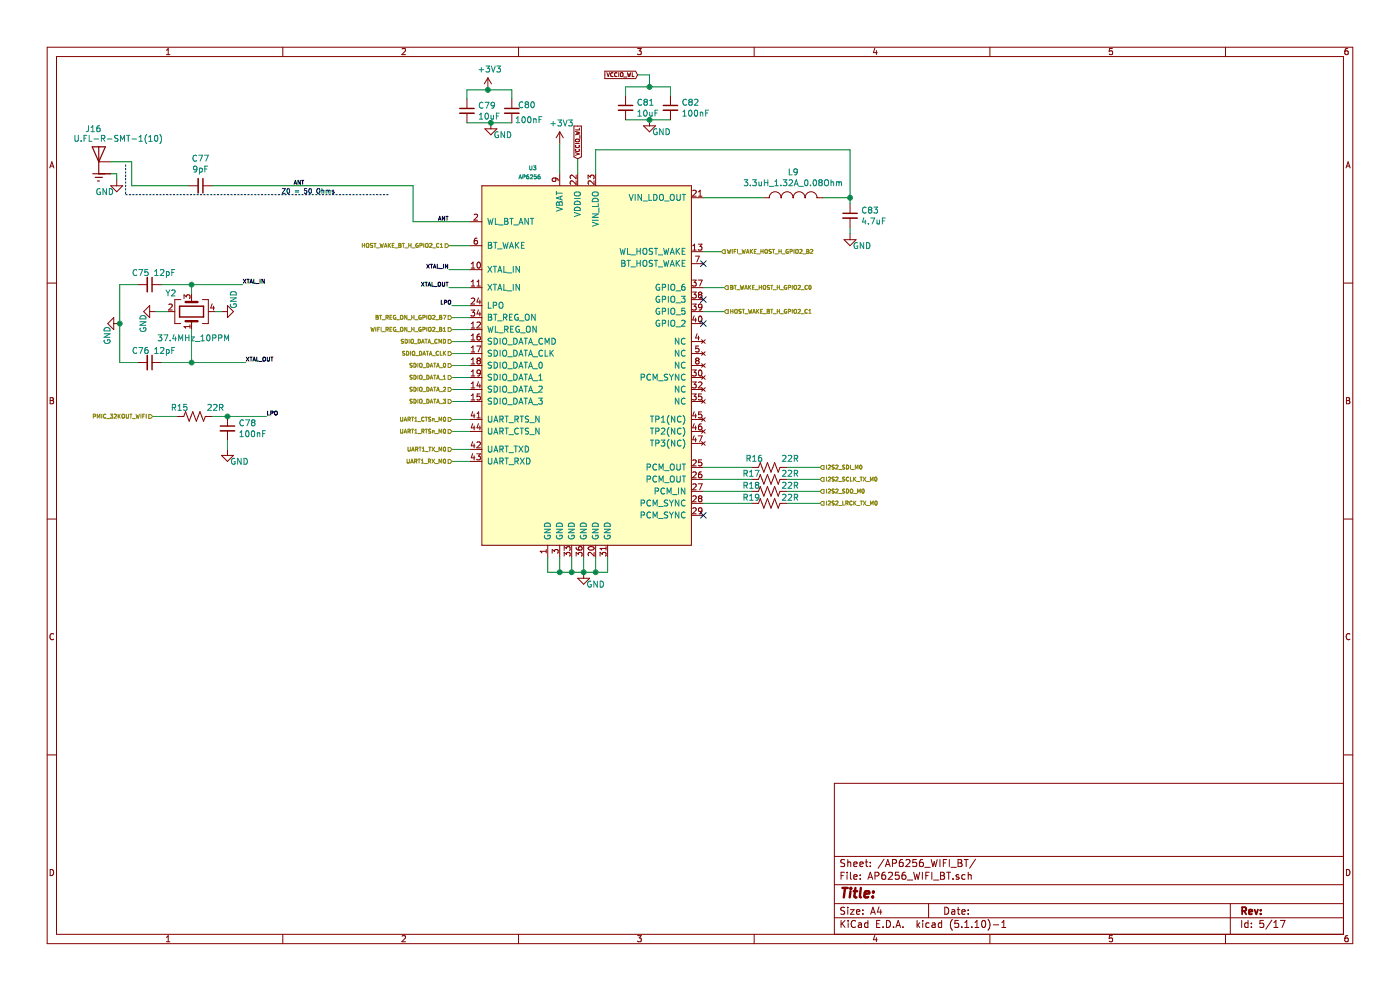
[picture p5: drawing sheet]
EESchema Schematic File Version 4
EELAYER 30 0
EELAYER END
$Descr A4 11693 8268
encoding utf-8
Sheet 5 17
Title ""
Date ""
Rev ""
Comp ""
Comment1 ""
Comment2 ""
Comment3 ""
Comment4 ""
$EndDescr
$Comp
L Device:C_Small C?
U 1 1
P 1675 1550
AR Path="/629B6A4F" Ref="C?"  Part="1" 
AR Path="/629B27D4/629B6A4F" Ref="C77"  Part="1" 
F 0 "C77" V 1446 1550 50  0000 C CNN
F 1 "9pF" V 1537 1550 50  0000 C CNN
F 2 "Capacitor_SMD:C_0402_1005Metric" H 1675 1550 50  0001 C CNN
F 3 "~" H 1675 1550 50  0001 C CNN
	1    1675 1550
	0    1    1    0   
$EndComp
Wire Wire Line
	1100 1550 1575 1550
Text Label 2450 1550 0    33   ~ 0
ANT
Text Label 3750 1850 2    33   ~ 0
ANT
Wire Wire Line
	1000 2375 1000 2700
$Comp
L OLIMEX_Power:GND #PWR?
U 1 1
P 1000 2700
AR Path="/629B6A98" Ref="#PWR?"  Part="1" 
AR Path="/629B27D4/629B6A98" Ref="#PWR0174"  Part="1" 
F 0 "#PWR0174" H 1000 2450 50  0001 C CNN
F 1 "GND" H 1100 2600 50  0000 C CNN
F 2 "" H 1000 2700 60  0000 C CNN
F 3 "" H 1000 2700 60  0000 C CNN
	1    1000 2700
	0    1    1    0   
$EndComp
Connection ~ 1000 2700
Wire Wire Line
	1000 2700 1000 3025
Wire Wire Line
	1400 2600 1300 2600
Wire Wire Line
	1850 2600 1800 2600
$Comp
L OLIMEX_Power:GND #PWR?
U 1 1
P 1850 2600
AR Path="/629B6AA6" Ref="#PWR?"  Part="1" 
AR Path="/629B27D4/629B6AA6" Ref="#PWR0175"  Part="1" 
F 0 "#PWR0175" H 1850 2350 50  0001 C CNN
F 1 "GND" H 1950 2500 50  0000 C CNN
F 2 "" H 1850 2600 60  0000 C CNN
F 3 "" H 1850 2600 60  0000 C CNN
	1    1850 2600
	0    -1   -1   0   
$EndComp
$Comp
L OLIMEX_Power:GND #PWR?
U 1 1
P 1300 2600
AR Path="/629B6AA0" Ref="#PWR?"  Part="1" 
AR Path="/629B27D4/629B6AA0" Ref="#PWR0176"  Part="1" 
F 0 "#PWR0176" H 1300 2350 50  0001 C CNN
F 1 "GND" H 1400 2500 50  0000 C CNN
F 2 "" H 1300 2600 60  0000 C CNN
F 3 "" H 1300 2600 60  0000 C CNN
	1    1300 2600
	0    1    1    0   
$EndComp
Connection ~ 1600 3025
Wire Wire Line
	2050 3025 1600 3025
Wire Wire Line
	1600 2375 2025 2375
Connection ~ 1600 2375
Wire Wire Line
	1350 2375 1600 2375
Wire Wire Line
	1600 2375 1600 2450
Wire Wire Line
	1600 3025 1600 2750
Wire Wire Line
	1350 3025 1600 3025
Wire Wire Line
	1000 3025 1150 3025
Wire Wire Line
	1150 2375 1000 2375
$Comp
L Device:C_Small C?
U 1 1
P 1250 3025
AR Path="/629B6A7D" Ref="C?"  Part="1" 
AR Path="/629B27D4/629B6A7D" Ref="C76"  Part="1" 
F 0 "C76" V 1150 2950 50  0000 C CNN
F 1 "12pF" V 1150 3150 50  0000 C CNN
F 2 "Capacitor_SMD:C_0402_1005Metric" H 1250 3025 50  0001 C CNN
F 3 "~" H 1250 3025 50  0001 C CNN
	1    1250 3025
	0    1    1    0   
$EndComp
$Comp
L Device:C_Small C?
U 1 1
P 1250 2375
AR Path="/629B6A77" Ref="C?"  Part="1" 
AR Path="/629B27D4/629B6A77" Ref="C75"  Part="1" 
F 0 "C75" V 1150 2300 50  0000 C CNN
F 1 "12pF" V 1150 2500 50  0000 C CNN
F 2 "Capacitor_SMD:C_0402_1005Metric" H 1250 2375 50  0001 C CNN
F 3 "~" H 1250 2375 50  0001 C CNN
	1    1250 2375
	0    1    1    0   
$EndComp
$Comp
L Device:Crystal_GND24 Y?
U 1 1
P 1600 2600
AR Path="/629B6A71" Ref="Y?"  Part="1" 
AR Path="/629B27D4/629B6A71" Ref="Y2"  Part="1" 
F 0 "Y2" V 1750 2725 50  0000 L CNN
F 1 "37.4MHz_10PPM" V 1375 2275 50  0000 L CNN
F 2 "Crystal:Crystal_SMD_2016-4Pin_2.0x1.6mm" H 1600 2600 50  0001 C CNN
F 3 "~" H 1600 2600 50  0001 C CNN
F 4 "XRCGB37M400F1S1AR0" V 1600 2600 50  0001 C CNN "MPN"
	1    1600 2600
	0    -1   -1   0   
$EndComp
Text HLabel 3750 2050 0    33   Input ~ 0
HOST_WAKE_BT_H_GPIO2_C1
Text Label 2025 2375 0    33   ~ 0
XTAL_IN
Text Label 2050 3025 0    33   ~ 0
XTAL_OUT
Text Label 3750 2250 2    33   ~ 0
XTAL_IN
Text Label 3750 2400 2    33   ~ 0
XTAL_OUT
$Comp
L OLIMEX_Power:GND #PWR?
U 1 1
P 4875 4775
AR Path="/629C5FD9" Ref="#PWR?"  Part="1" 
AR Path="/629B27D4/629C5FD9" Ref="#PWR0177"  Part="1" 
F 0 "#PWR0177" H 4875 4525 50  0001 C CNN
F 1 "GND" H 4975 4675 50  0000 C CNN
F 2 "" H 4875 4775 60  0000 C CNN
F 3 "" H 4875 4775 60  0000 C CNN
	1    4875 4775
	1    0    0    -1  
$EndComp
Wire Wire Line
	4575 4650 4575 4775
Wire Wire Line
	4575 4775 4675 4775
Wire Wire Line
	4675 4650 4675 4775
Connection ~ 4675 4775
Wire Wire Line
	4675 4775 4775 4775
Wire Wire Line
	4775 4650 4775 4775
Connection ~ 4775 4775
Wire Wire Line
	3750 2400 3925 2400
Wire Wire Line
	3925 2250 3750 2250
Wire Wire Line
	3925 2050 3750 2050
Wire Wire Line
	4875 4650 4875 4775
Wire Wire Line
	4875 4775 4975 4775
Wire Wire Line
	4975 4775 4975 4650
Connection ~ 4875 4775
Wire Wire Line
	4775 4775 4875 4775
$Comp
L GCL_Integrated-Circuits:AP6256 U?
U 1 1
P 4275 1400
AR Path="/629B6A43" Ref="U?"  Part="1" 
AR Path="/629B27D4/629B6A43" Ref="U3"  Part="1" 
F 0 "U3" H 4450 1400 33  0000 C CNN
F 1 "AP6256" H 4425 1325 33  0000 C CNN
F 2 "greencharge-footprints:ap6256_QFN-44_12.5x12.5_Pitch0.9mm" H 4275 1400 33  0001 C CNN
F 3 "" H 4275 1400 33  0001 C CNN
	1    4275 1400
	1    0    0    -1  
$EndComp
Wire Wire Line
	5075 4650 5075 4775
Wire Wire Line
	5075 4775 4975 4775
Connection ~ 4975 4775
Wire Wire Line
	3925 2550 3775 2550
Text Label 3775 2550 2    33   ~ 0
LPO
$Comp
L Device:C_Small C78
U 1 1
P 1900 3575
F 0 "C78" H 1992 3621 50  0000 L CNN
F 1 "100nF" H 1992 3530 50  0000 L CNN
F 2 "Capacitor_SMD:C_0402_1005Metric" H 1900 3575 50  0001 C CNN
F 3 "~" H 1900 3575 50  0001 C CNN
	1    1900 3575
	1    0    0    -1  
$EndComp
$Comp
L Device:R_US R15
U 1 1
P 1625 3475
F 0 "R15" V 1550 3350 50  0000 C CNN
F 1 "22R" V 1550 3650 50  0000 C CNN
F 2 "Resistor_SMD:R_0402_1005Metric" V 1665 3465 50  0001 C CNN
F 3 "~" H 1625 3475 50  0001 C CNN
	1    1625 3475
	0    1    1    0   
$EndComp
Text Label 2225 3475 0    33   ~ 0
LPO
Wire Wire Line
	1775 3475 1900 3475
Connection ~ 1900 3475
Wire Wire Line
	1900 3475 2225 3475
Wire Wire Line
	1275 3475 1475 3475
Text HLabel 1275 3475 0    33   Input ~ 0
PMIC_32KOUT_WIFI
Text HLabel 3775 2650 0    33   Input ~ 0
BT_REG_ON_H_GPIO2_B7
Wire Wire Line
	3925 2650 3775 2650
Text HLabel 3775 2750 0    33   Input ~ 0
WIFI_REG_ON_H_GPIO2_B1
Wire Wire Line
	3925 2750 3775 2750
Text HLabel 6025 2100 2    33   Input ~ 0
WIFI_WAKE_HOST_H_GPIO2_B2
Wire Wire Line
	6025 2100 5875 2100
Text HLabel 3775 3250 0    33   Input ~ 0
SDIO_DATA_2
Text HLabel 3775 3350 0    33   Input ~ 0
SDIO_DATA_3
Text HLabel 3775 3150 0    33   Input ~ 0
SDIO_DATA_1
Text HLabel 3775 3050 0    33   Input ~ 0
SDIO_DATA_0
Text HLabel 3775 2950 0    33   Input ~ 0
SDIO_DATA_CLK
Text HLabel 3775 2850 0    33   Input ~ 0
SDIO_DATA_CMD
Wire Wire Line
	3925 2850 3775 2850
Wire Wire Line
	3925 2950 3775 2950
Wire Wire Line
	3925 3050 3775 3050
Wire Wire Line
	3925 3150 3775 3150
Wire Wire Line
	3925 3750 3775 3750
Wire Wire Line
	3925 3850 3775 3850
Text HLabel 3775 3500 0    33   Input ~ 0
UART1_CTSn_M0
Text HLabel 3775 3850 0    33   Input ~ 0
UART1_RX_M0
Text HLabel 3775 3750 0    33   Input ~ 0
UART1_TX_M0
Text HLabel 3775 3600 0    33   Input ~ 0
UART1_RTSn_M0
Wire Wire Line
	3925 3500 3775 3500
Wire Wire Line
	3925 3600 3775 3600
Wire Wire Line
	3925 3250 3775 3250
Wire Wire Line
	3925 3350 3775 3350
$Comp
L power:+3V3 #PWR0178
U 1 1
P 4675 1200
F 0 "#PWR0178" H 4675 1050 50  0001 C CNN
F 1 "+3V3" H 4690 1373 50  0000 C CNN
F 2 "" H 4675 1200 50  0001 C CNN
F 3 "" H 4675 1200 50  0001 C CNN
	1    4675 1200
	1    0    0    -1  
$EndComp
Wire Wire Line
	4675 1200 4675 1450
$Comp
L Device:C_Small C?
U 1 1
P 3900 925
AR Path="/629E83D2" Ref="C?"  Part="1" 
AR Path="/629B27D4/629E83D2" Ref="C79"  Part="1" 
F 0 "C79" H 3992 971 50  0000 L CNN
F 1 "10uF" H 3992 880 50  0000 L CNN
F 2 "Capacitor_SMD:C_0402_1005Metric" H 3900 925 50  0001 C CNN
F 3 "~" H 3900 925 50  0001 C CNN
	1    3900 925 
	1    0    0    -1  
$EndComp
$Comp
L Device:C_Small C?
U 1 1
P 4275 925
AR Path="/629E984A" Ref="C?"  Part="1" 
AR Path="/629B27D4/629E984A" Ref="C80"  Part="1" 
F 0 "C80" H 4325 975 50  0000 L CNN
F 1 "100nF" H 4300 850 50  0000 L CNN
F 2 "Capacitor_SMD:C_0402_1005Metric" H 4275 925 50  0001 C CNN
F 3 "~" H 4275 925 50  0001 C CNN
	1    4275 925 
	1    0    0    -1  
$EndComp
$Comp
L power:+3V3 #PWR0179
U 1 1
P 4075 750
F 0 "#PWR0179" H 4075 600 50  0001 C CNN
F 1 "+3V3" H 4090 923 50  0000 C CNN
F 2 "" H 4075 750 50  0001 C CNN
F 3 "" H 4075 750 50  0001 C CNN
	1    4075 750 
	1    0    0    -1  
$EndComp
Wire Wire Line
	3900 825  3900 750 
Wire Wire Line
	3900 750  4075 750 
Wire Wire Line
	3900 1025 4100 1025
Wire Wire Line
	4275 825  4275 750 
Wire Wire Line
	4275 750  4075 750 
Connection ~ 4075 750 
$Comp
L OLIMEX_Power:GND #PWR?
U 1 1
P 4100 1025
AR Path="/629F302E" Ref="#PWR?"  Part="1" 
AR Path="/629B27D4/629F302E" Ref="#PWR0181"  Part="1" 
F 0 "#PWR0181" H 4100 775 50  0001 C CNN
F 1 "GND" H 4200 925 50  0000 C CNN
F 2 "" H 4100 1025 60  0000 C CNN
F 3 "" H 4100 1025 60  0000 C CNN
	1    4100 1025
	1    0    0    -1  
$EndComp
Connection ~ 4100 1025
Wire Wire Line
	4100 1025 4275 1025
Wire Wire Line
	5875 1650 6375 1650
$Comp
L OLIMEX_RCL:INDUCTOR_SMALL L9
U 1 1
P 6625 1650
F 0 "L9" H 6625 1865 50  0000 C CNN
F 1 "3.3uH_1.32A_0.08Ohm" H 6625 1774 50  0000 C CNN
F 2 "greencharge-footprints:SNR3015K-3R3M" H 6625 1650 60  0001 C CNN
F 3 "" H 6625 1650 60  0000 C CNN
F 4 "SNR3015K-3R3M" H 6625 1650 50  0001 C CNN "MPN"
	1    6625 1650
	1    0    0    -1  
$EndComp
$Comp
L Device:C_Small C?
U 1 1
P 7100 1800
AR Path="/629F800E" Ref="C?"  Part="1" 
AR Path="/629B27D4/629F800E" Ref="C83"  Part="1" 
F 0 "C83" H 7192 1846 50  0000 L CNN
F 1 "4.7uF" H 7192 1755 50  0000 L CNN
F 2 "Capacitor_SMD:C_0402_1005Metric" H 7100 1800 50  0001 C CNN
F 3 "~" H 7100 1800 50  0001 C CNN
	1    7100 1800
	1    0    0    -1  
$EndComp
Wire Wire Line
	6875 1650 7100 1650
Wire Wire Line
	7100 1650 7100 1700
$Comp
L OLIMEX_Power:GND #PWR?
U 1 1
P 7100 1950
AR Path="/629FA6AC" Ref="#PWR?"  Part="1" 
AR Path="/629B27D4/629FA6AC" Ref="#PWR0182"  Part="1" 
F 0 "#PWR0182" H 7100 1700 50  0001 C CNN
F 1 "GND" H 7200 1850 50  0000 C CNN
F 2 "" H 7100 1950 60  0000 C CNN
F 3 "" H 7100 1950 60  0000 C CNN
	1    7100 1950
	1    0    0    -1  
$EndComp
Wire Wire Line
	7100 1900 7100 1950
Wire Wire Line
	4975 1450 4975 1250
Wire Wire Line
	4975 1250 7100 1250
Wire Wire Line
	7100 1250 7100 1650
Connection ~ 7100 1650
Wire Wire Line
	4825 1325 4825 1450
$Comp
L Device:C_Small C?
U 1 1
P 5225 900
AR Path="/62A00743" Ref="C?"  Part="1" 
AR Path="/629B27D4/62A00743" Ref="C81"  Part="1" 
F 0 "C81" H 5317 946 50  0000 L CNN
F 1 "10uF" H 5317 855 50  0000 L CNN
F 2 "Capacitor_SMD:C_0402_1005Metric" H 5225 900 50  0001 C CNN
F 3 "~" H 5225 900 50  0001 C CNN
	1    5225 900 
	1    0    0    -1  
$EndComp
$Comp
L Device:C_Small C?
U 1 1
P 5600 900
AR Path="/62A0074D" Ref="C?"  Part="1" 
AR Path="/629B27D4/62A0074D" Ref="C82"  Part="1" 
F 0 "C82" H 5692 946 50  0000 L CNN
F 1 "100nF" H 5692 855 50  0000 L CNN
F 2 "Capacitor_SMD:C_0402_1005Metric" H 5600 900 50  0001 C CNN
F 3 "~" H 5600 900 50  0001 C CNN
	1    5600 900 
	1    0    0    -1  
$EndComp
Wire Wire Line
	5225 800  5225 725 
Wire Wire Line
	5225 1000 5425 1000
Wire Wire Line
	5600 800  5600 725 
$Comp
L OLIMEX_Power:GND #PWR?
U 1 1
P 5425 1000
AR Path="/62A00767" Ref="#PWR?"  Part="1" 
AR Path="/629B27D4/62A00767" Ref="#PWR0183"  Part="1" 
F 0 "#PWR0183" H 5425 750 50  0001 C CNN
F 1 "GND" H 5525 900 50  0000 C CNN
F 2 "" H 5425 1000 60  0000 C CNN
F 3 "" H 5425 1000 60  0000 C CNN
	1    5425 1000
	1    0    0    -1  
$EndComp
Connection ~ 5425 1000
Wire Wire Line
	5425 1000 5600 1000
Text GLabel 4825 1325 1    33   Input ~ 0
VCCIO_WL
Text GLabel 5325 625  0    33   Input ~ 0
VCCIO_WL
Wire Wire Line
	5225 725  5425 725 
Wire Wire Line
	5325 625  5425 625 
Wire Wire Line
	5425 625  5425 725 
Connection ~ 5425 725 
Wire Wire Line
	5425 725  5600 725 
NoConn ~ 5875 2500
Text HLabel 6050 2600 2    33   Input ~ 0
HOST_WAKE_BT_H_GPIO2_C1
Text HLabel 6050 2400 2    33   Input ~ 0
BT_WAKE_HOST_H_GPIO2_C0
Wire Wire Line
	6050 2400 5875 2400
Wire Wire Line
	6050 2600 5875 2600
NoConn ~ 5875 2200
NoConn ~ 5875 2700
$Comp
L Device:R_US R16
U 1 1
P 6425 3900
F 0 "R16" V 6350 3775 50  0000 C CNN
F 1 "22R" V 6350 4075 50  0000 C CNN
F 2 "Resistor_SMD:R_0402_1005Metric" V 6465 3890 50  0001 C CNN
F 3 "~" H 6425 3900 50  0001 C CNN
	1    6425 3900
	0    1    1    0   
$EndComp
$Comp
L Device:R_US R17
U 1 1
P 6425 4000
F 0 "R17" V 6375 3850 50  0000 C CNN
F 1 "22R" V 6375 4175 50  0000 C CNN
F 2 "Resistor_SMD:R_0402_1005Metric" V 6465 3990 50  0001 C CNN
F 3 "~" H 6425 4000 50  0001 C CNN
	1    6425 4000
	0    1    1    0   
$EndComp
$Comp
L Device:R_US R18
U 1 1
P 6425 4100
F 0 "R18" V 6375 3950 50  0000 C CNN
F 1 "22R" V 6375 4275 50  0000 C CNN
F 2 "Resistor_SMD:R_0402_1005Metric" V 6465 4090 50  0001 C CNN
F 3 "~" H 6425 4100 50  0001 C CNN
	1    6425 4100
	0    1    1    0   
$EndComp
$Comp
L Device:R_US R19
U 1 1
P 6425 4200
F 0 "R19" V 6375 4050 50  0000 C CNN
F 1 "22R" V 6375 4375 50  0000 C CNN
F 2 "Resistor_SMD:R_0402_1005Metric" V 6465 4190 50  0001 C CNN
F 3 "~" H 6425 4200 50  0001 C CNN
	1    6425 4200
	0    1    1    0   
$EndComp
NoConn ~ 5875 4300
Text HLabel 6850 4200 2    33   Input ~ 0
I2S2_LRCK_TX_M0
Text HLabel 6850 4100 2    33   Input ~ 0
I2S2_SDO_M0
Text HLabel 6850 4000 2    33   Input ~ 0
I2S2_SCLK_TX_M0
Text HLabel 6850 3900 2    33   Input ~ 0
I2S2_SDI_M0
Wire Wire Line
	5875 3900 6275 3900
Wire Wire Line
	6575 3900 6850 3900
Wire Wire Line
	6575 4000 6850 4000
Wire Wire Line
	5875 4100 6275 4100
Wire Wire Line
	6575 4100 6850 4100
Wire Wire Line
	5875 4200 6275 4200
Wire Wire Line
	6575 4200 6850 4200
Wire Wire Line
	5875 4000 6275 4000
Wire Notes Line
	1050 1375 1050 1625
Wire Notes Line
	1050 1625 3250 1625
Text Notes 2350 1625 0    39   ~ 0
Z0 = 50 Ohms
$Comp
L OLIMEX_Power:GND #PWR?
U 1 1
P 1900 3750
AR Path="/638CB842" Ref="#PWR?"  Part="1" 
AR Path="/629B27D4/638CB842" Ref="#PWR01"  Part="1" 
F 0 "#PWR01" H 1900 3500 50  0001 C CNN
F 1 "GND" H 2000 3650 50  0000 C CNN
F 2 "" H 1900 3750 60  0000 C CNN
F 3 "" H 1900 3750 60  0000 C CNN
	1    1900 3750
	1    0    0    -1  
$EndComp
Wire Wire Line
	1900 3750 1900 3675
$Comp
L U.FL-R-SMT-1_10_:U.FL-R-SMT-1(10) J?
U 1 1
P 825 1350
AR Path="/64C7F7B0/61E5D3CF" Ref="J?"  Part="1" 
AR Path="/629B27D4/61E5D3CF" Ref="J16"  Part="1" 
F 0 "J16" H 800 1625 50  0000 L CNN
F 1 "U.FL-R-SMT-1(10)" H 575 1525 50  0000 L CNN
F 2 "greencharge-footprints:HRS_U.FL-R-SMT-1(10)" H 825 1350 50  0001 L BNN
F 3 "" H 825 1350 50  0001 L BNN
F 4 "U.FL Series 6 Ghz 50 Ohm Ultra-small SMT Coaxial Cable Receptacle" H 825 1350 50  0001 L BNN "DESCRIPTION"
F 5 "Manufacturer Recommendation" H 825 1350 50  0001 L BNN "STANDARD"
F 6 "Good" H 825 1350 50  0001 L BNN "AVAILABILITY"
F 7 "0.71 USD" H 825 1350 50  0001 L BNN "PRICE"
F 8 "Hirose" H 825 1350 50  0001 L BNN "MANUFACTURER"
F 9 "U.FL-R-SMT-1_10_" H 825 1350 50  0001 L BNN "MPN"
F 10 "None" H 825 1350 50  0001 L BNN "PACKAGE"
	1    825  1350
	-1   0    0    -1  
$EndComp
$Comp
L OLIMEX_Power:GND #PWR?
U 1 1
P 975 1500
AR Path="/61E5D3D5" Ref="#PWR?"  Part="1" 
AR Path="/64C7F7B0/61E5D3D5" Ref="#PWR?"  Part="1" 
AR Path="/629B27D4/61E5D3D5" Ref="#PWR0279"  Part="1" 
F 0 "#PWR0279" H 975 1250 50  0001 C CNN
F 1 "GND" H 875 1400 50  0000 C CNN
F 2 "" H 975 1500 60  0000 C CNN
F 3 "" H 975 1500 60  0000 C CNN
	1    975  1500
	1    0    0    -1  
$EndComp
Wire Wire Line
	925  1450 975  1450
Wire Wire Line
	975  1450 975  1500
Wire Wire Line
	1100 1350 925  1350
Wire Wire Line
	1100 1350 1100 1550
Wire Wire Line
	3450 1550 3450 1850
Wire Wire Line
	3450 1850 3925 1850
Wire Wire Line
	1775 1550 3450 1550
$EndSCHEMATC
